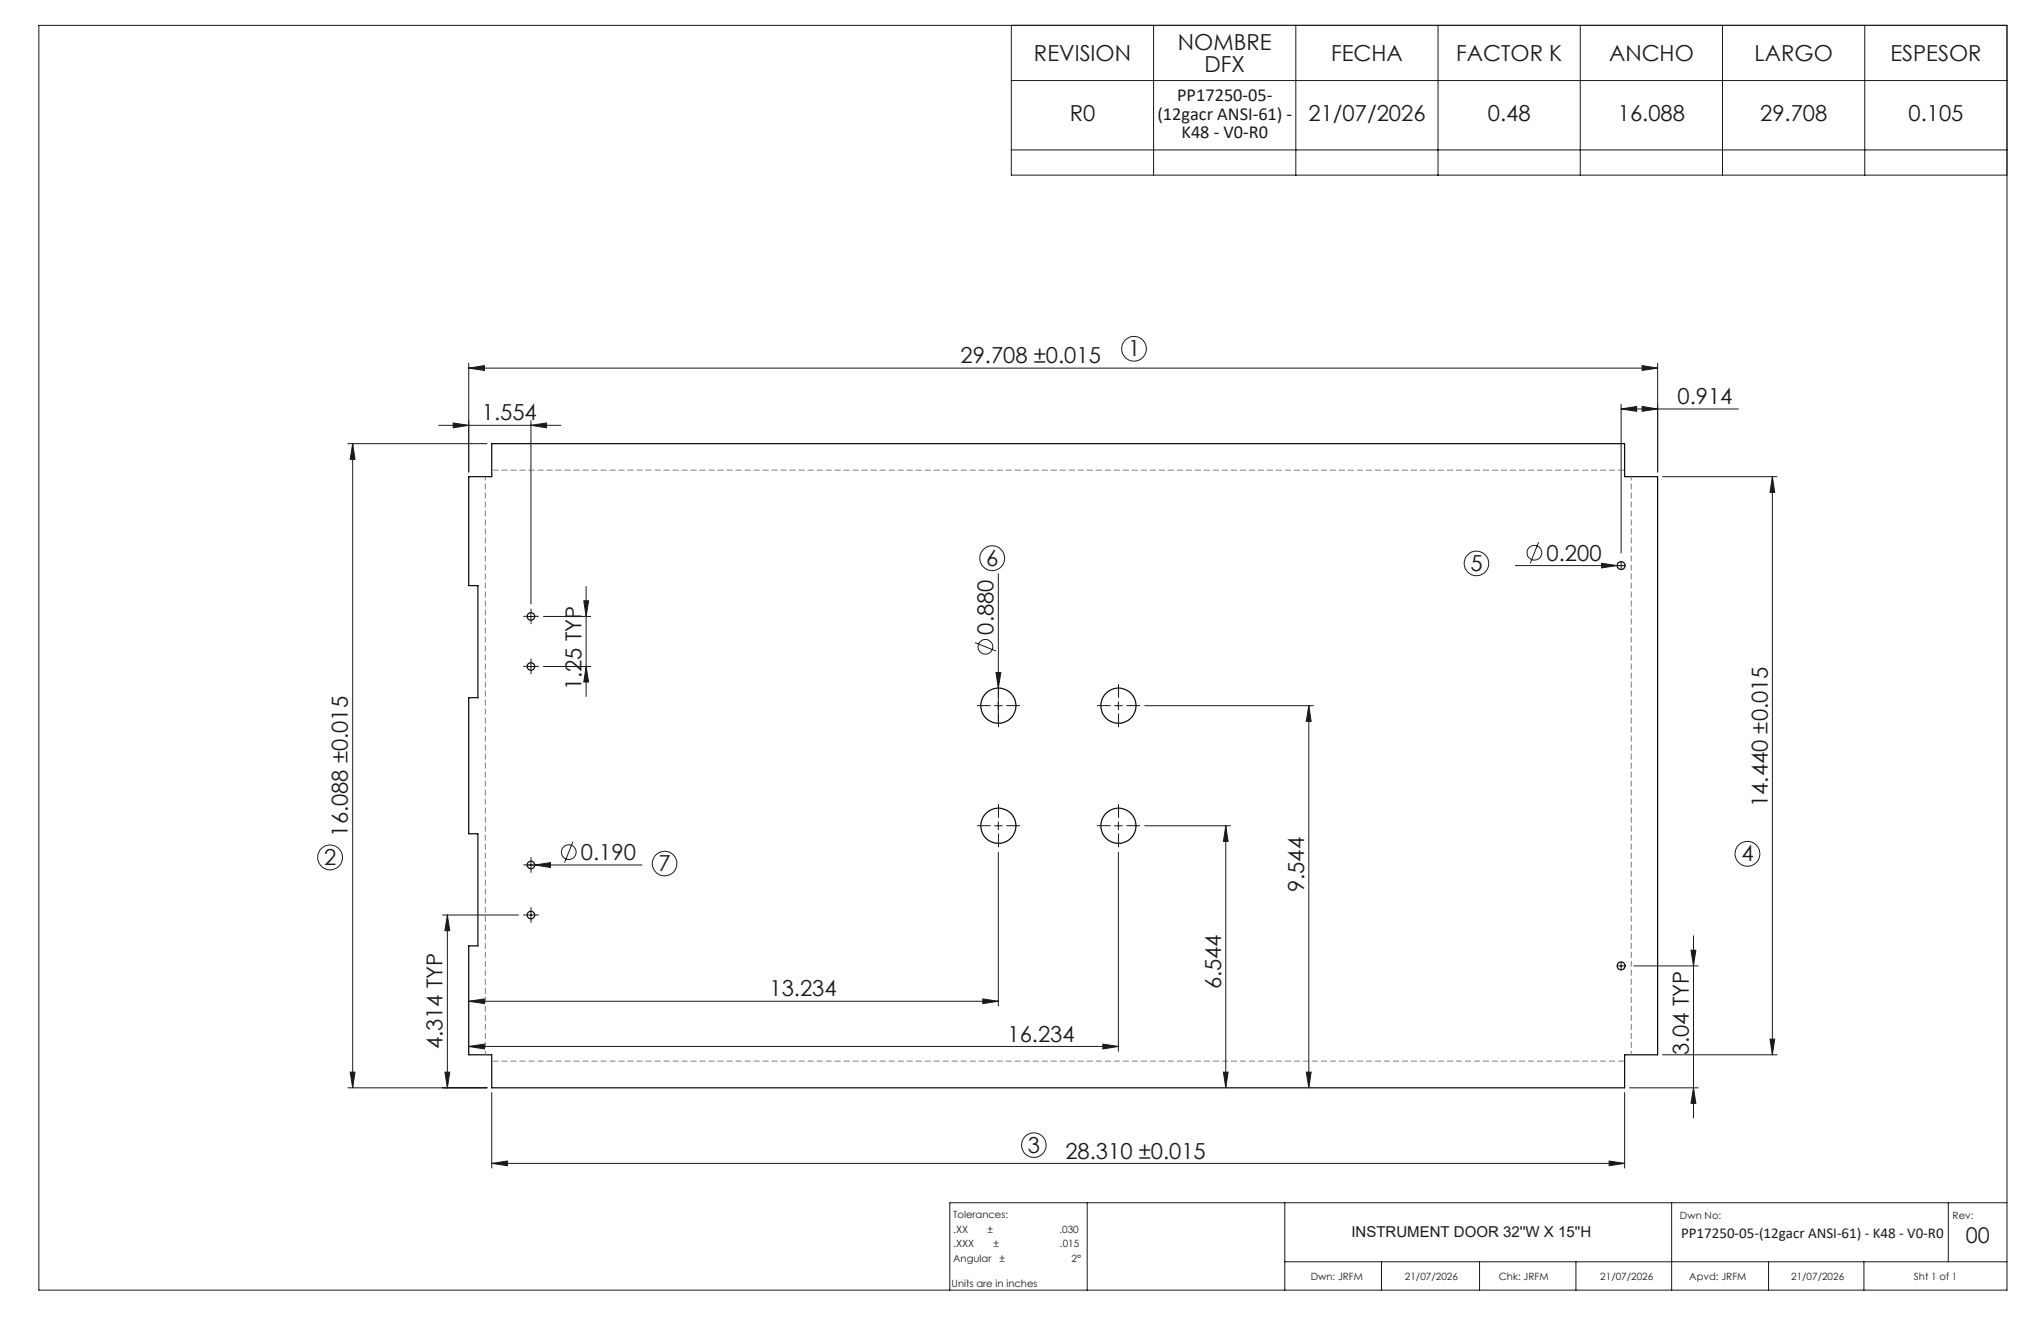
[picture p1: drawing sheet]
<svg xmlns="http://www.w3.org/2000/svg" width="432mm" height="279mm" viewBox="0 0 432 279" stroke-linecap="round" stroke-linejoin="round" font-family="sans-serif">
<g fill="none" stroke="#191924" stroke-width=".21">
<path d="M8.2 5.4h416.4v267.5h-416.4zM214 5.4v31.6h210.6M214 17h210.6M244.1 5.4v31.6M274.1 5.4v31.6M304.2 5.4v31.6M334.3 5.4v31.6M364.4 5.4v31.6M394.5 5.4v31.6M214 31.7h210.6M99.2 77.9l3.3-.6v1.1zM99.2 76.8v23"/>
<path d="M99.2 77.9h251.5M347.4 77.3l3.3 .6-3.3 .5zM350.7 76.8v23M73.6 93.8h29.4M74.6 93.8l.5 3.4h-1zM74.6 93.8v136.3M92.8 90h25.9M95.9 89.5l3.3 .5-3.3 .5zM112.3 90l3.3-.5v1zM112.3 89v38.7M343 86.5l3.3-.5v1zM343 85.5v31.4"/>
<path d="M343 86.5h24.8M347.4 86l3.3 .5-3.3 .5zM320.6 119.6h23.2M325.5 114.7l-1.8 4.4M338.8 119.1l3.3 .5-3.3 .5zM343 118.8v1.7M351.7 100.8h24.3M375 100.8l.5 3.3h-1zM375 100.8v122.3M111.5 130.4h1.7M112.3 129.5v1.7M115 130.4h10"/>
<path d="M123.5 127.1h1l-.5 3.3zM124 124v23.3M206.3 135.9l4.4 1.8M211.2 121.3v31.7M111.5 141h1.7M112.3 140.1v1.7M115 141h10M124 141l.5 3.3h-1zM210.4 149.3h1.7M210.7 142.2h1l-.5 3.3zM235.8 149.3h1.7M236.6 148.4v1.7"/>
<path d="M242.2 149.3h35.7M276.9 149.3l.5 3.3h-1zM276.9 149.3v80.8M121.2 178l-1.7 4.5M210.4 174.7h1.7M211.2 173.8v1.7M235.8 174.7h1.7M236.6 173.8v1.7M242.2 174.7h18.1M259.3 174.7l.5 3.3h-1zM259.3 174.7v55.4M93.6 193.5h16.1"/>
<path d="M94.7 193.5l.4 3.3h-1zM94.7 193.5v36.6M111.5 193.5h1.7M111.5 183h24.3M112.3 182.1v1.7M112.3 192.7v1.7M113.1 183l3.4-.5v1zM211.2 180.2v32.6M236.6 180.2v42.2M358.3 197.9v38.5M99.2 211.8l3.3-.5v1zM99.2 211.8h112"/>
<path d="M207.9 211.3l3.3 .5-3.3 .5zM342.1 204.3h1.7M343 203.4v1.7M345.7 204.3h13.6M357.8 201h1l-.5 3.3zM374.5 219.8h1l-.5 3.3zM73.6 230.1h29.4M74.1 226.8h1l-.5 3.3zM94.1 226.8h1l-.4 3.3zM99.2 221.3l3.3-.5v1.1zM99.2 221.3h137.4M104 231.1v16"/>
<path d="M233.3 220.8l3.3 .5-3.3 .6zM258.8 226.8h1l-.5 3.3zM276.4 226.8h1l-.5 3.3zM343.7 231.1v16M344.7 230.1h14.6M351.7 223.1h24.3M358.3 230.1l.5 3.3h-1zM104 246.1l3.4-.5v1zM104 246.1h239.7M230 254.4v18.5M271.8 254.4v18.5M340.4 245.6l3.3 .5-3.3 .5z"/>
<path d="M353.7 254.4v18.5M412.2 254.4v12.5M424.6 254.4h-223.7v18.5M271.8 266.9h152.8M292.3 266.9v6M313 266.9v6M333.4 266.9v6M374.2 266.9v6M394.3 266.9v6"/>
<circle cx="239.9" cy="73.8" r="2.61"/>
<circle cx="209.9" cy="118" r="2.62"/>
<circle cx="312.4" cy="119.2" r="2.6"/>
<circle cx="324.6" cy="116.9" r="1.55"/>
<circle cx="208.5" cy="136.8" r="1.55"/>
<circle cx="69.8" cy="181.3" r="2.63"/>
<circle cx="120.3" cy="180.2" r="1.55"/>
<circle cx="140.6" cy="182.7" r="2.59"/>
<circle cx="369.7" cy="180.6" r="2.62"/>
<circle cx="218.7" cy="242.2" r="2.59"/>
</g>
<g fill="none" stroke="#000" stroke-width=".25">
<path d="M104 93.8h239.7v7h7v122.3h-7v7h-239.7v-7h-4.8v-23h1.9v-23.7h-1.9v-28.8h1.9v-23.7h-1.9v-23.1h4.8z"/>
<circle cx="343" cy="119.6" r=".84"/>
<circle cx="112.3" cy="130.4" r=".81"/>
<circle cx="112.3" cy="141" r=".81"/>
<circle cx="211.2" cy="149.3" r="3.7"/>
<circle cx="236.6" cy="149.3" r="3.7"/>
<circle cx="211.2" cy="174.7" r="3.7"/>
<circle cx="236.6" cy="174.7" r="3.7"/>
<circle cx="112.3" cy="182.9" r=".81"/>
<circle cx="112.3" cy="193.5" r=".81"/>
<circle cx="343" cy="204.3" r=".84"/>
</g>
<g fill="none" stroke="#191924" stroke-width=".21" stroke-dasharray="15.2 1.3 1.3 1.3" stroke-linecap="butt">
<path d="M344.6 119.6h.1M111.5 130.4h-.8M112.3 129.5v-.8M112.3 131.2v.8M113.2 130.4h.8M111.5 140.9h-.8M112.3 140.1v-.8M112.3 141.8v.8M113.2 140.9h.8M209.6 149.2h-2.9M211.2 147.6v-2.9M211.2 150.9v2.9"/>
<path d="M212.9 149.2h2.9M235 149.2h-2.9M236.6 147.6v-2.9M236.6 150.9v2.9M238.3 149.2h2.9M209.6 174.6h-2.9M211.2 173v-2.9M211.2 176.3v2.9M212.9 174.6h2.9M235 174.6h-2.9M236.6 173v-2.9M236.6 176.3v2.9"/>
<path d="M238.3 174.6h2.9M111.5 193.5h-.8M111.5 182.9h-.8M112.3 192.7v-.8M112.3 194.4v.8M112.3 182.1v-.8M112.3 183.8v.8M113.2 193.5h.8M113.2 182.9h.8M343 205.9v.1M344.6 204.3h.1"/>
</g>
<path d="M343.7 99.4h-239.6M104.1 224.4h239.6" fill="none" stroke="#808080" stroke-width=".21" stroke-dasharray="1.3 .6" stroke-dashoffset="-.1" stroke-linecap="butt"/>
<path d="M102.7 100.8v122.3M345.1 223.1v-122.3" fill="none" stroke="#808080" stroke-width=".21" stroke-dasharray="1.3 .6" stroke-dashoffset=".5" stroke-linecap="butt"/>
<g fill="#191924">
<path d="M338.8 119.1l3.3 .5-3.3 .5z"/>
<path d="M210.7 142.2h1l-.5 3.3z"/>
<path d="M113.1 183l3.4-.5v1z"/>
<path d="M347.4 86l3.3 .5-3.3 .5zM343 86.5l3.3-.5v1z"/>
<path d="M99.2 77.9l3.3-.6v1.1zM347.4 77.3l3.3 .6-3.3 .5zM99.2 211.8l3.3-.5v1zM207.9 211.3l3.3 .5-3.3 .5zM99.2 221.3l3.3-.5v1.1zM233.3 220.8l3.3 .5-3.3 .6z"/>
<path d="M95.9 89.5l3.3 .5-3.3 .5zM112.3 90l3.3-.5v1z"/>
<path d="M340.4 245.6l3.3 .5-3.3 .5zM104 246.1l3.4-.5v1z"/>
<path d="M276.4 226.8h1l-.5 3.3zM276.9 149.3l.5 3.3h-1z"/>
<path d="M74.6 93.8l.5 3.4h-1zM74.1 226.8h1l-.5 3.3zM375 100.8l.5 3.3h-1zM374.5 219.8h1l-.5 3.3zM123.5 127.1h1l-.5 3.3zM124 141l.5 3.3h-1zM94.7 193.5l.4 3.3h-1zM94.1 226.8h1l-.4 3.3zM259.3 174.7l.5 3.3h-1zM258.8 226.8h1l-.5 3.3zM357.8 201h1l-.5 3.3zM358.3 230.1l.5 3.3h-1z"/>
</g>
<g font-size="4.7" fill="#191924">
<text x="249.2" y="10.6">NOMBRE</text>
<text x="218.8" y="12.9">REVISION</text>
<text x="254.8" y="15.1">DFX</text>
<text x="281.6" y="12.9">FECHA</text>
<text x="308.1" y="12.9">FACTOR K</text>
<text x="340.4" y="12.9">ANCHO</text>
<text x="371.2" y="12.9">LARGO</text>
<text x="399.9" y="12.9">ESPESOR</text>
<text x="226.3" y="25.6">R0</text>
<text x="276.8" y="25.6">21/07/2026</text>
<text x="314.8" y="25.6">0.48</text>
<text x="342.3" y="25.6">16.088</text>
<text x="372.4" y="25.6">29.708</text>
<text x="403.8" y="25.6">0.105</text>
<text x="203.2" y="76.8">29.708 ±0.015</text>
<text x="238.7" y="75.3">1</text>
<text x="101.9" y="88.9">1.554</text>
<text x="354.9" y="85.5">0.914</text>
<text x="208.7" y="119.6">6</text>
<text x="327.2" y="118.6">0.200</text>
<text x="311.1" y="120.7">5</text>
<text x="210.2" y="134.2" transform="rotate(-90 210.2 134.2)">0.880</text>
<text x="123" y="146" transform="rotate(-90 123 146)">1.25 TYP</text>
<text x="374" y="170.7" transform="rotate(-90 374 170.7)">14.440 ±0.015</text>
<text x="73.6" y="177" transform="rotate(-90 73.6 177)">16.088 ±0.015</text>
<text x="68.6" y="182.9">2</text>
<text x="122.9" y="181.9">0.190</text>
<text x="139.3" y="184.2">7</text>
<text x="368.4" y="182.2">4</text>
<text x="275.9" y="188.7" transform="rotate(-90 275.9 188.7)">9.544</text>
<text x="258.3" y="209.3" transform="rotate(-90 258.3 209.3)">6.544</text>
<text x="162.8" y="210.7">13.234</text>
<text x="93.6" y="222" transform="rotate(-90 93.6 222)">4.314 TYP</text>
<text x="213.2" y="220.3">16.234</text>
<text x="357.3" y="223.2" transform="rotate(-90 357.3 223.2)">3.04 TYP</text>
<text x="217.5" y="243.8">3</text>
<text x="225.4" y="245">28.310 ±0.015</text>
</g>
<text font-size="4.6" fill="#191924" x="415.9" y="263">00</text>
<g font-size="3.9" fill="#191924">
<text x="249" y="21.4">PP17250-05-</text>
<text x="244.9" y="25.3">(12gacr ANSI-61) -</text>
<text x="250" y="29.2">K48 - V0-R0</text>
</g>
<g font-size="3.2" fill="#191924">
<text x="285.9" y="261.6">INSTRUMENT DOOR 32''W X 15''H</text>
<text x="355.7" y="261.8">PP17250-05-(12gacr ANSI-61) - K48 - V0-R0</text>
</g>
<g font-size="2.1" fill="#191924">
<text x="201.7" y="257.6">Tolerances:</text>
<text x="355.4" y="257.8">Dwn No:</text>
<text x="413.1" y="257.8">Rev:</text>
<text x="201.7" y="260.7">.XX</text>
<text x="201.7" y="263.9">.XXX</text>
<text x="208.9" y="260.7">±</text>
<text x="210.2" y="263.9">±</text>
<text x="224.1" y="260.7">.030</text>
<text x="224.3" y="263.9">.015</text>
<text x="201.7" y="267">Angular</text>
<text x="211.5" y="267">±</text>
<text x="226.7" y="267">2°</text>
<text x="201.3" y="272.3">Units are in inches</text>
<text x="277.3" y="270.7">Dwn: JRFM</text>
<text x="297.2" y="270.7">21/07/2026</text>
<text x="317.1" y="270.7">Chk: JRFM</text>
<text x="338.6" y="270.7">21/07/2026</text>
<text x="357.4" y="270.7">Apvd: JRFM</text>
<text x="378.9" y="270.7">21/07/2026</text>
<text x="404.9" y="270.7">Sht 1 of 1</text>
</g>
</svg>
